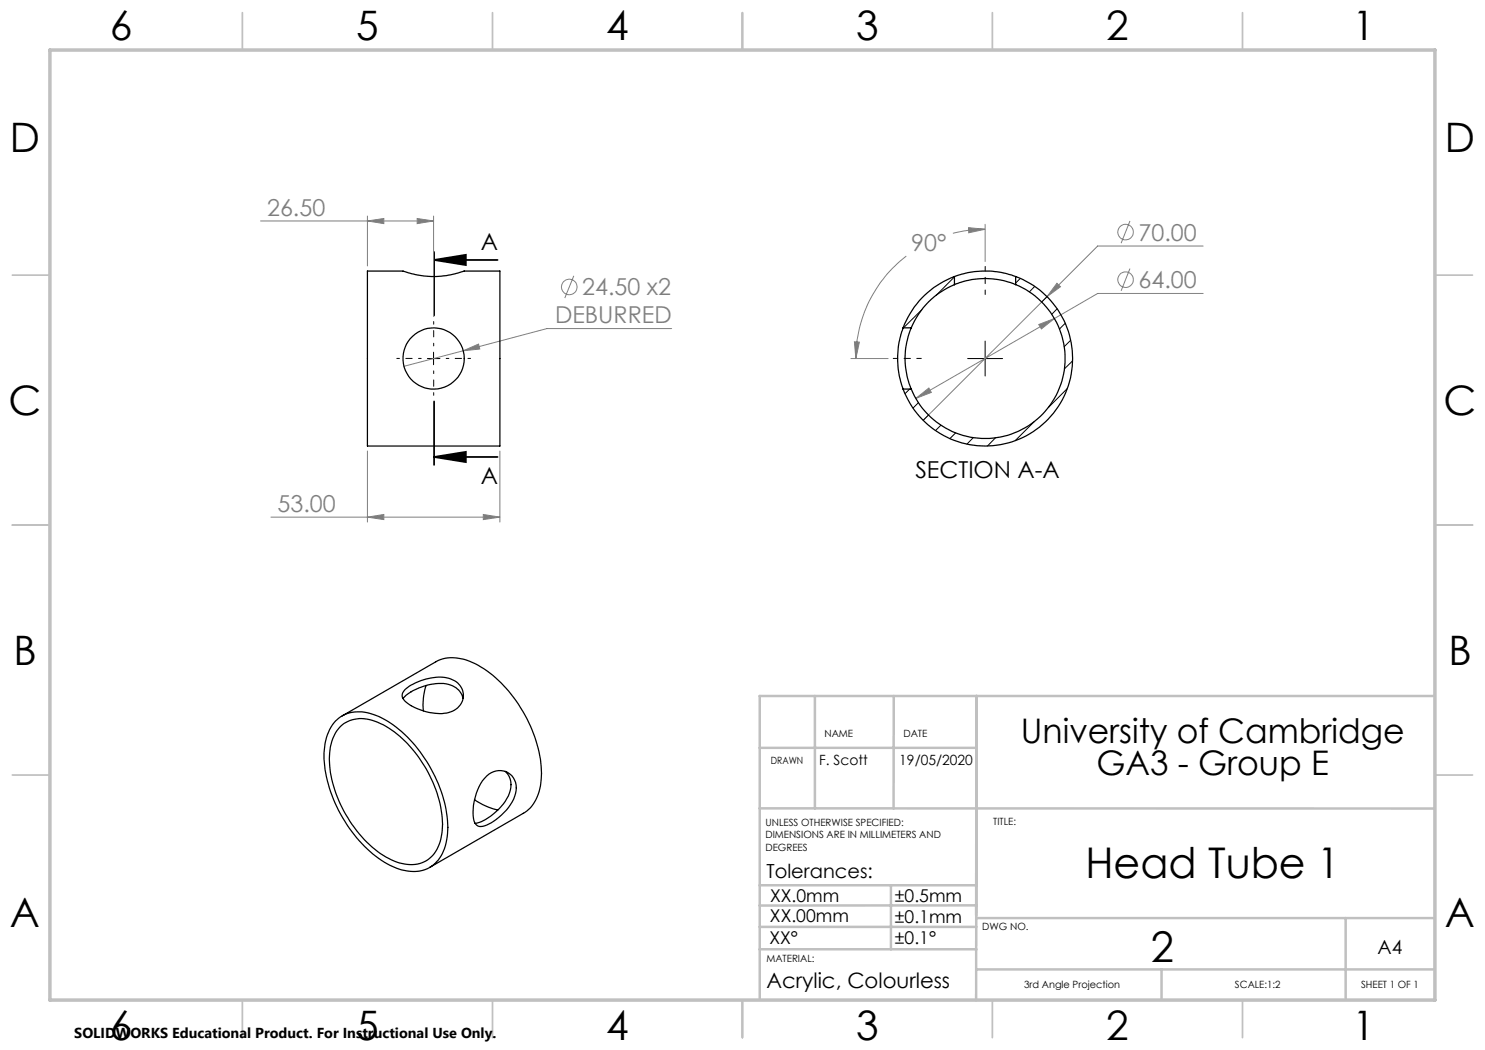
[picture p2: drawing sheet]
<svg xmlns="http://www.w3.org/2000/svg" width="297mm" height="210mm" viewBox="0 0 297 210" stroke-linecap="round" stroke-linejoin="round" font-family="sans-serif">
<g fill="none" stroke="#808080" stroke-width=".2">
<path d="M52.1 44.2h34.6M73.5 44.2l3.3-.5v1zM73.5 43.2v10M83.4 43.7l3.3 .5-3.3 .5zM86.7 43.2v20.1M114.8 55.2l-1.8 4.4M181.3 51.2a25.7 25.7 0 0 0-10.1 20.5M193.7 45.5l3.3 .4-3.3 .7zM197 45.9a23.8 23.8 0 0 0-6.4 .8M197 44.9v7.4M211.4 56.6l.7 .8-2.7 1.9zM226 53.7l-1.8 4.5"/>
<path d="M226 44.2l-1.8 4.4M240.6 58.7h-21.1l-8.6 5M240.6 49.2h-21.1l-34.9 34.9M92.6 70.2l3.1-1.4 .3 1zM134.3 65.7h-24.9l-28.6 7.6M170.2 71.7h7.4M170.9 68.4h1l-.7 3.3zM183.2 79.7l2.6-2.1 .5 .9zM207.8 64.9l3.1-1.2-2.6 2.1zM210.9 63.7l-27.7 16M73.5 90.2v14.2M100 90.2v14.2"/>
<path d="M54.2 103.4h45.8M73.5 103.4l3.3-.5v1zM96.7 102.9l3.3 .5-3.3 .5z"/>
<circle cx="113.9" cy="57.4" r="1.56"/>
<circle cx="225.1" cy="46.4" r="1.56"/>
<circle cx="225.1" cy="55.9" r="1.55"/>
</g>
<path d="M86.8 52l6.4-1v2zM86.8 52h12.7M86.8 50.4v12.7M86.8 91.4l6.4-1v2zM86.8 80.3v12.7M86.8 91.4h12.7" fill="none" stroke="#000" stroke-width=".35"/>
<path d="M84.2 71.7h-4.8M86.7 69.2v-4.9M86.7 74.2v4.9M89.2 71.7h4.9" fill="none" stroke="#000" stroke-width=".2" stroke-dasharray="15.2 1.3 1.3 1.3" stroke-dashoffset="14.7"/>
<path d="M197 53.3v5.6M184.3 71.7h-5.7" fill="none" stroke="#000" stroke-width=".2" stroke-dasharray="15.2 1.3 1.3 1.3" stroke-dashoffset="14.3"/>
<path d="M85.5 71.7h2.5M86.7 70.4v2.5M193.5 71.7h7M197 68.2v7" fill="none" stroke="#000" stroke-width=".2"/>
<g fill="none" stroke="#c0c0c0" stroke-width=".35">
<path d="M48.5 2.5v7.5M98.5 2.5v7.5M148.5 2.5v7.5M198.5 2.5v7.5M248.5 2.5v7.5M2.5 55h7.5M287 55h7.5M2.5 105h7.5M287 105h7.5M2.5 155h7.5M287 155h7.5M48.5 200v7.5"/>
<path d="M98.5 200v7.5M148.5 200v7.5M198.5 200v7.5M248.5 200v7.5"/>
</g>
<g fill="none" stroke="#c0c0c0" stroke-width=".5">
<path d="M163 139.2v22.5M178.8 139.2l-.1 22.5M195.3 139.2l-.1 60.9M286.9 139.2h-135v60.8M151.9 149.6h43.4M151.9 161.7h135M151.9 177.1h43.4M178.2 177.1v12.8M151.9 185.4h43.4M151.9 189.9h43.4M195.2 193.9h91.7M195.3 181.1h-43.4"/>
<path d="M195.3 183.6h91.7M232.3 193.9v6.1M269.1 183.6v16.4"/>
</g>
<path d="M10 10h277v190h-277z" fill="none" stroke="#c0c0c0" stroke-width=".7"/>
<path d="M86.8 52l6.4-1v2zM86.8 91.4l6.4-1v2z" fill="#000"/>
<g fill="#808080">
<path d="M92.6 70.2l3.4-.4-.3-1zM193.7 45.5l3.3 .4-3.3 .7zM170.9 68.4h1l-.7 3.3zM183.2 79.7l3.1-1.2-.5-.9zM207.8 64.9l.5 .9 2.6-2.1zM211.4 56.6l-2 2.7 2.7-1.9z"/>
<path d="M73.5 103.4l3.3-.5v1zM96.7 102.9l3.3 .5-3.3 .5z"/>
<path d="M83.4 43.7l3.3 .5-3.3 .5zM73.5 44.2l3.3-.5v1z"/>
</g>
<g fill="none" stroke="#000" stroke-width=".25">
<path d="M73.5 54.2h7.1a17.7 17.7 0 0 0 12.3 0h7.1v35h-26.5zM190.9 55.3a17.7 17.7 0 0 1 12.2 0M190.9 56.9a16.1 16.1 0 0 1 12.2 0M190.9 55.3a17.5 17.5 0 0 0-10.3 10.3M190.9 56.9a15.9 15.9 0 0 0-8.7 8.7M190.9 55.3v1.6M203.1 55.3a17.5 17.5 0 0 1 6.3 28.8 17.5 17.5 0 0 1-28.8-6.3M203.1 56.9a16 16 0 0 1 5.2 26.1 16 16 0 0 1-26.1-5.2M203.1 55.3v1.6M180.6 65.6a17.6 17.6 0 0 0 0 12.2M180.6 65.6h1.6M180.6 77.8h1.6"/>
<path d="M182.2 65.6a15.8 15.8 0 0 0 0 12.2M81 137.9a11 11 0 0 1 8.7-2.3 3.4 3.4 0 0 1 2.1 5.6 5.6 5.6 0 0 1-5.3 1.4 8.9 8.9 0 0 1-5.9-2.9 1.43 1.43 0 0 1 .4-1.8zM85.2 137.1a12.1 12.1 0 0 0-.5 5.1M92.6 139.7a4.1 4.1 0 0 0-4.4-3 10.7 10.7 0 0 0-7.6 3M67 144.3a7.1 7.1 0 0 1 8.2-1.2 23.8 23.8 0 0 1 11.4 11.4 21.5 21.5 0 0 1 2.6 14.1 6.6 6.6 0 0 1-7.7 5.6 17.8 17.8 0 0 1-10.2-6.6 27.1 27.1 0 0 1-6.5-17.1 10 10 0 0 1 2.2-6.2zM68.1 145.3a6.8 6.8 0 0 1 8-.6 23.5 23.5 0 0 1 10.8 12.5 16.9 16.9 0 0 1 .9 11.7 6 6 0 0 1-7.9 3.7 19.7 19.7 0 0 1-10.3-9 21.4 21.4 0 0 1-3.5-14.2 8.4 8.4 0 0 1 2-4.1zM68.4 143.2l18.8-10.8a8.3 8.3 0 0 1 7.8 .3 26.4 26.4 0 0 1 12 14.7 18.3 18.3 0 0 1 .6 11.5 6.7 6.7 0 0 1-2.9 3.8l-18.8 10.8M94.9 159.9a13 13 0 0 0 4.7 2.1M97.3 155.2a3.4 3.4 0 0 1 4.3-.6 3.4 3.4 0 0 1 1.5 4.1 10.7 10.7 0 0 1-6.5 6.6 1.47 1.47 0 0 1-1.9-1.5 11 11 0 0 1 2.6-8.6zM101 154.3a4 4 0 0 1 .4 5.4 10.4 10.4 0 0 1-6.4 5"/>
<circle cx="86.7" cy="71.7" r="6.1"/>
</g>
<g fill="none" stroke="#000" stroke-width=".2">
<path d="M190.9 55.4l-3.7 3.7M204 55.7l-.9 .9M206.9 57.3l-1 1.1M209.4 59.3l-1 1.1M181.9 77.8l-.9 .9M184.4 61.9l-3.7 3.7M211.4 61.8l-1 1.1M213 64.7l-1.1 1.1M213.5 77.7l-3.8 3.8M214.1 68l-1.3 1.3M214.5 72.2l-1.6 1.6M183.7 80.5l-1.1 1.1"/>
<path d="M185.7 83l-1.1 1.1M188.2 85l-1.1 1.1M191.1 86.6l-1.1 1.1M194.7 87.5l-1.3 1.3M199.1 87.6l-1.6 1.6M206.8 84.3l-3.8 3.9"/>
</g>
<g font-size="8.5">
<text x="217.1" y="175.5">Head Tube 1</text>
<text x="230.2" y="192.3">2</text>
</g>
<g font-size="8.1">
<text x="22" y="8">6</text>
<text x="71.2" y="8">5</text>
<text x="121.2" y="8">4</text>
<text x="171.3" y="8">3</text>
<text x="221.3" y="8">2</text>
<text x="270.5" y="8">1</text>
<text x="2" y="30.5">D</text>
<text x="289" y="30.5">D</text>
<text x="1.7" y="83">C</text>
<text x="288.7" y="83">C</text>
<text x="2.7" y="133">B</text>
<text x="289.7" y="133">B</text>
<text x="2" y="185.5">A</text>
<text x="289" y="185.5">A</text>
<text x="22" y="208">6</text>
<text x="71.2" y="208">5</text>
<text x="121.2" y="208">4</text>
<text x="171.3" y="208">3</text>
<text x="221.3" y="208">2</text>
<text x="270.5" y="208">1</text>
</g>
<g font-size="6.8">
<text x="204.2" y="148.6">University of Cambridge</text>
<text x="219.3" y="155.1">GA3 - Group E</text>
</g>
<g font-size="4.7" fill="#808080">
<text x="53.4" y="43.2">26.50</text>
<text x="182.3" y="50.2">90°</text>
<text x="227.7" y="48.1">70.00</text>
<text x="116.4" y="59.1">24.50 x2</text>
<text x="227.7" y="57.6">64.00</text>
<text x="111" y="64.7">DEBURRED</text>
<text x="55.5" y="102.4">53.00</text>
</g>
<g font-size="4.7">
<text x="96.2" y="50">A</text>
<text x="183.1" y="95.6">SECTION A-A</text>
<text x="96.2" y="96.7">A</text>
</g>
<text font-size="4.2" x="153.3" y="197.5">Acrylic, Colourless</text>
<g font-size="3.9">
<text x="153.3" y="175.6">Tolerances:</text>
<text x="275.5" y="190.9">A4</text>
</g>
<g font-size="3.5">
<text x="154" y="184.5">XX.00mm</text>
<text x="154" y="180.4">XX.0mm</text>
<text x="179" y="180.4">±0.5mm</text>
<text x="179" y="184.6">±0.1mm</text>
<text x="153.9" y="188.8">XX°</text>
<text x="179" y="188.8">±0.1°</text>
</g>
<text font-size="2.9" x="14.9" y="207.6">SOLIDWORKS Educational Product. For Instructional Use Only.</text>
<g font-size="2.8">
<text x="163.8" y="153">F. Scott</text>
<text x="179.9" y="153">19/05/2020</text>
</g>
<g font-size="2">
<text x="164.9" y="147.5">NAME</text>
<text x="180.7" y="147.5">DATE</text>
<text x="154.2" y="152.9">DRAWN</text>
<text x="153.1" y="165.2">UNLESS OTHERWISE SPECIFIED:</text>
<text x="153.1" y="167.7">DIMENSIONS ARE IN MILLIMETERS AND</text>
<text x="198.7" y="164.9">TITLE:</text>
<text x="153.1" y="170.2">DEGREES</text>
<text x="196.5" y="186.1">DWG NO.</text>
<text x="153.3" y="192.4">MATERIAL:</text>
<text x="204.8" y="197.7">3rd Angle Projection</text>
<text x="247" y="197.7">SCALE:1:2</text>
<text x="272.2" y="197.7">SHEET 1 OF 1</text>
</g>
</svg>
